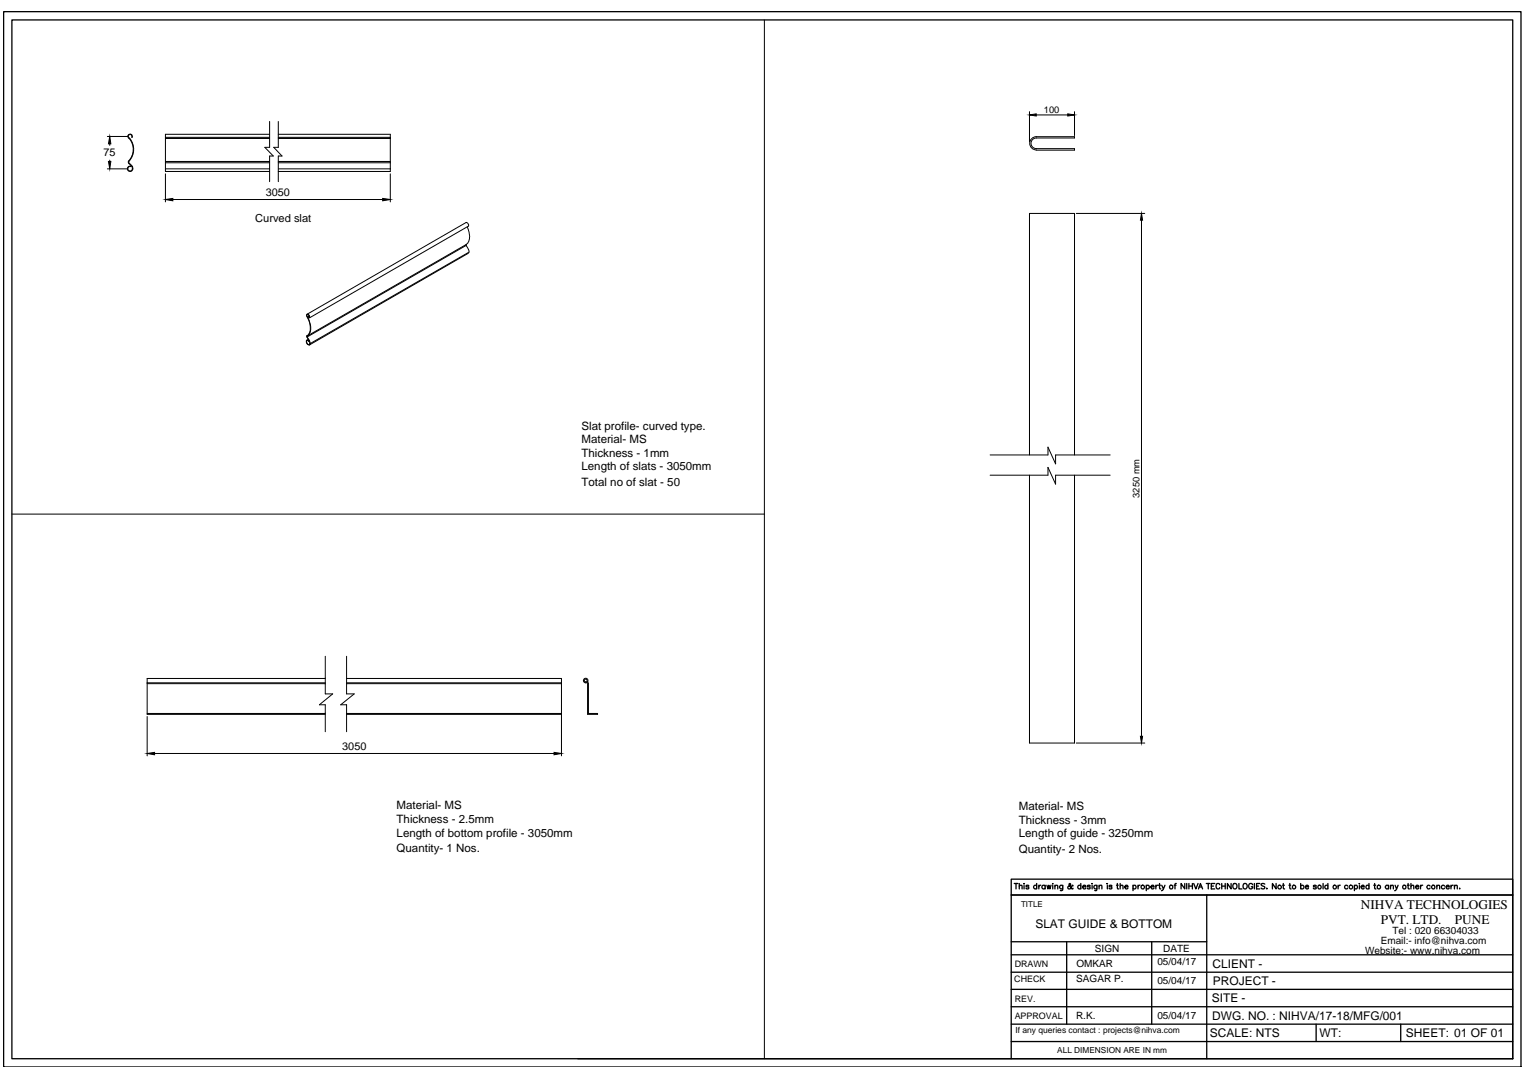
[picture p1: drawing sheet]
<svg xmlns="http://www.w3.org/2000/svg" width="297mm" height="210mm" viewBox="0 0 297 210" stroke-linecap="round" stroke-linejoin="round" font-family="sans-serif">
<!-- layer: 0 -->
<g fill="none" stroke="#000" stroke-width=".19">
<path d="M148.8 3.9v202.2M20.9 32.9h4M20.9 26.6h4M21.4 28v.3M21.4 31.2v.2M25 31.4a.79 .79 0 0 0 .6 .9l.2 .6M25.1 31.4a.87 .87 0 0 0 .6 .9l.2 .6M25.6 26.7h.1M25.7 26.7a.37 .37 0 0 0-.3-.5 .37 .37 0 0 0-.5 .3 .37 .37 0 0 0 .4 .5 3.4 3.4 0 0 1-.2 4.4M25.7 26.7a.45 .45 0 0 0-.2-.6 .45 .45 0 0 0-.6 .3 .45 .45 0 0 0 .3 .6 3.3 3.3 0 0 1-.2 4.4M25.8 32.9a.44 .44 0 0 1-.5 .4 .44 .44 0 0 1-.4-.5 .44 .44 0 0 1 .6-.3v-.1a.53 .53 0 0 0-.7 .3 .53 .53 0 0 0 .5 .7 .53 .53 0 0 0 .6-.5M32.2 31.7v1.2"/>
<path d="M32.2 32.9v.5h20.3M32.2 31.4h20.3M32.2 27h20.3M32.2 33.9v5.4M32.2 32.9h20.3M32.2 31.7h20.3M32.2 26.7h20.3M32.2 26.9h20.3M33.6 38.8h40.9M52.5 26.1h-20.3v5.6M52.5 23.7v5h-1l1.7 1.7h-.7v5M54.2 26.1h21.8v5.6"/>
<path d="M54.2 31.4h21.8M54.2 27h21.8M54.2 32.9h21.8M54.2 31.7h21.8M54.2 26.7h21.8M54.2 26.9h21.8M54.2 23.7v5h-.9l1.6 1.7h-.7v5M76 31.7v1.2M76 32.9v.5h-21.8M76 33.9v5.4M200.4 21.7v5.9M201.7 22.4h6.1"/>
<path d="M201.7 29.2a1.29 1.29 0 0 1-1.3-1.3 1.29 1.29 0 0 1 1.3-1.3h7.5v.3h-7.5a1.04 1.04 0 0 0-1 1 1.04 1.04 0 0 0 1 1h7.5v.3h-7.5M209.2 21.7v4.7M90.7 47.8l.6 .9v.4l-30.9 17.8M90.7 47.6v.2M90.7 47.6l-30.9 17.8M90.7 47.8l-30.9 17.8M91 44.2l.1 .4a2.68 2.68 0 0 1-.4 3M91.2 49.3l-31 17.9M209.5 41.6h13.3M222.2 42.9v100.5M59.8 61.2l30.9-17.9a.54 .54 0 0 1 .5 .7l-30.9 17.9M59.8 65.4v.2"/>
<path d="M59.8 65.6l.5 .8 .1 .5M59.8 61.8l.1 .1M59.8 61.8a.31 .31 0 0 1-.2-.3 .31 .31 0 0 1 .3-.3l.4 .4v.3M59.9 61.7v.1M59.9 61.9a3.1 3.1 0 0 1 0 3.4l-.2 .1v.2l.6 1.1a.29 .29 0 0 1-.2 .4 .29 .29 0 0 1-.3-.3 .27 .27 0 0 1-.2-.3 .27 .27 0 0 1 .3-.2l.2 .1M59.9 61.8l.2 .3a2.97 2.97 0 0 1-.1 3.2l-.2 .1M60 66.1l-.3 .1M60.1 66.4a.31 .31 0 0 0-.5-.1 .31 .31 0 0 0 .1 .5 .35 .35 0 0 0 .3 .4 .35 .35 0 0 0 .4-.3M60.1 66.4h.1M60.2 61.5l-.4 .3-.1-.4a.39 .39 0 0 1 .5 0 .39 .39 0 0 1 .1 .5M60.2 66.3l-.1 .1M60.2 66.4h-.1"/>
<path d="M60.2 61.7l-.3 .1M192.7 88.6h11.3v-1.5l1.5 3.2v-1.7h10.6M192.7 92.5h11.3v-1.5l1.5 3.3v-1.8h10.6M200.4 88.6v-47h8.8v47M200.4 92.5v52.2h8.8v-52.2M2.3 100.1h146.5M28.6 133h34.7M28.6 139.5v7.7M28.6 133.1h34.7M28.6 138.9h34.7M63.3 132.1h-34.7v7h34.7M63.3 127.8v7.3h1.5l-2.6 2.1h1.1v5.3"/>
<path d="M67.5 132.1h41.8v15.1M67.5 133h41.8M67.5 133.1h41.8M67.5 139.1h41.8M67.5 138.9h41.8M67.5 127.8v7.3h1.4l-2.6 2.1h1.2v5.3M114 132.8h.4l.1 .3M114 133h.2M114.2 132.9l.2 .2M114.2 132.7h.2a.44 .44 0 0 0-.3-.6 .44 .44 0 0 0-.5 .3 .44 .44 0 0 0 .4 .6M114.3 132.6l-.1-.3h-.3l-.2 .3 .3 .2M114.4 133.1v6h1.9v-.2h-1.8v-5.8"/>
<path d="M30.1 146.7h77.8M209.5 144.7h13.3"/>
</g>
<path d="M21.4 26.6l.2 1.4h-.5zM21.1 31.4h.5l-.2 1.5zM32.2 38.8l1.4-.2v.5zM74.5 38.6l1.5 .2-1.5 .3zM200.4 22.4l1.3-.2v.4zM207.8 22.2l1.4 .2-1.4 .2zM222.2 41.6l.2 1.3h-.4zM28.6 146.7l1.5-.2v.5zM107.9 146.5l1.4 .2-1.4 .3zM222 143.4h.4l-.2 1.3z" fill="#000" stroke="#000" stroke-width=".19"/>
<g fill="none" stroke="#000" stroke-width=".25">
<path d="M.7 2.3h295.4v205.5h-295.4zM2.3 3.9h292.2v202.2h-292.2zM197.4 172h.7M197.8 172v1.1M198.4 172.6l.1-.2h.4l.1 .7M198.4 172v1.1M199.3 172.1h.1M199.3 172.4v.7M200.3 172.5l-.1-.1h-.4v.2l.3 .1 .2 .2-.2 .2-.4-.2M201.8 172.5a.33 .33 0 0 0-.5 0 .33 .33 0 0 0 0 .5 .33 .33 0 0 0 .5-.1M201.8 172v1.1M202.2 172.4v.7"/>
<path d="M202.6 172.4l-.4 .3M203.4 172.5a.35 .35 0 0 0-.5 0 .35 .35 0 0 0 0 .5 .35 .35 0 0 0 .5-.1M203.4 172.4v.7M203.8 172.4l.2 .7 .2-.7 .2 .7 .2-.7M204.9 172.1h.1M204.9 172.4v.7M205.3 172.6l.2-.2h.4v.7M205.3 172.4v.7M206.9 172.4l-.1 .9-.4 .1M206.9 172.5a.35 .35 0 0 0-.6 0 .35 .35 0 0 0 0 .5 .35 .35 0 0 0 .6-.1M208.9 172.5l-.1-.1a.78 .78 0 0 1-.9 .6v-.3l.5-.4-.1-.3-.2 .2v.2l.5 .6 .2 .1 .1-.1M210.4 172.5a.33 .33 0 0 0-.5 0 .33 .33 0 0 0 0 .5 .33 .33 0 0 0 .5-.1"/>
<path d="M210.4 172v1.1M210.8 172.7h.6a.35 .35 0 0 0-.4-.3 .35 .35 0 0 0-.3 .4 .35 .35 0 0 0 .3 .3l.4-.2M212.2 172.5l-.2-.1h-.3v.1l.4 .2 .1 .3-.3 .1-.2-.2M212.5 172.1h.1M212.6 172.4v.7M213.5 172.4v.9l-.4 .1M213.5 172.5a.33 .33 0 0 0-.5 0 .33 .33 0 0 0 0 .5 .33 .33 0 0 0 .5-.1M213.9 172.6l.3-.2h.2l.1 .7M213.9 172.4v.7M215.5 172.1h.1zM215.5 172.4v.7M216.4 172.5v-.1h-.5v.2l.4 .1 .1 .2-.2 .2-.3-.2"/>
<path d="M217.3 172.4h.4M217.5 172v.9v.1l.2 .1M218 172.6l.2-.2h.4v.7M218 172v1.1M218.9 172.7h.7a.35 .35 0 0 0-.6-.2 .35 .35 0 0 0 .2 .6l.4-.2M220.5 172.5a.33 .33 0 0 1 .5 0 .33 .33 0 0 1 0 .5 .33 .33 0 0 1-.5-.1M220.5 172.4v1M221.5 172.4v.7M221.9 172.4h-.3l-.1 .3M223.1 172.5a.33 .33 0 0 1 .5 0 .33 .33 0 0 1 0 .5 .33 .33 0 0 1-.5-.1M223.1 172.4v1M224 172.7h.6a.35 .35 0 0 0-.6-.2 .35 .35 0 0 0 .3 .6l.3-.2"/>
<path d="M225 172.4v.7M225.4 172.4h-.2l-.2 .3M225.5 172.4h.4M225.7 172v.9v.1l.3 .1M226.1 172.4l.4 .7 .3-.7M226.5 173.1l-.4 .3M228.5 172.4h.4M229 172l-.2 .1-.1 .1v.9M230.6 172v1.1l-.7-1.1v1.1M231 172v1.1M231.4 172v1.1M231.4 172.5h.7"/>
<path d="M232.1 172v1.1M232.4 172l.4 1.1 .4-1.1M233.3 173.1l.4-1.1 .4 1.1M233.4 172.7h.5M234.8 172h.7M234.9 174.3v31.8M235.2 172v1.1M235.8 172.5h.4M236.5 172h-.7v1.1h.7M237.4 172.3a.37 .37 0 0 0-.4-.3 .37 .37 0 0 0-.3 .4v.3a.37 .37 0 0 0 .3 .4 .37 .37 0 0 0 .4-.3M237.8 172.5h.7M237.8 172v1.1"/>
<path d="M238.5 172v1.1M239.6 172v1.1l-.7-1.1v1.1M240.1 172.2a.45 .45 0 0 1 .5-.1 .45 .45 0 0 1 .2 .6 .4 .4 0 0 1-.4 .4 .4 .4 0 0 1-.4-.4zM241.2 172v1.1h.6M242 172.2a.49 .49 0 0 1 .8 .3 .49 .49 0 0 1-.7 .5l-.1-.3zM243.8 172.3a.39 .39 0 0 0-.4-.3 .39 .39 0 0 0-.3 .4v.3a.38 .38 0 0 0 .3 .4 .38 .38 0 0 0 .4-.4h-.2M244.2 172v1.1M244.6 172.5h.4M245.2 172h-.6v1.1h.6M246.2 172.2l-.3-.2-.4 .2v.2l.7 .4-.3 .3-.4-.2M246.6 173v.1zM248.4 172v1.1l-.7-1.1v1.1"/>
<path d="M249.7 172.4h.3M249.8 172v.9v.1l.2 .1M250.9 172.4h.3M251.1 172v.9v.1l.2 .1M253.2 172.5a.35 .35 0 0 1 .5 0 .35 .35 0 0 1 0 .5 .35 .35 0 0 1-.5-.1M253.2 172v1.1M254.1 172.7h.6a.35 .35 0 0 0-.4-.3 .35 .35 0 0 0-.3 .4 .35 .35 0 0 0 .4 .3l.3-.2M256.2 172.5l-.2-.1-.4 .1 .5 .2 .1 .2-.1 .1-.3 .1-.2-.2M257.5 172v1.1M258.5 172.5a.33 .33 0 0 0-.5 0 .33 .33 0 0 0 0 .5 .33 .33 0 0 0 .5-.1M258.5 172v1.1M260.5 172.4v.7"/>
<path d="M260.9 172.4h-.3l-.1 .3M262.3 172.5a.33 .33 0 0 0-.5 0 .33 .33 0 0 0 0 .5 .33 .33 0 0 0 .5-.1M263.6 172.5a.33 .33 0 0 1 .5 0 .33 .33 0 0 1 0 .5 .33 .33 0 0 1-.5-.1M263.6 172.4v1M264.6 172.1h.1M264.6 172.4v.7M265 172.7h.5v-.2a.33 .33 0 0 0-.5 0 .33 .33 0 0 0 .1 .5 .33 .33 0 0 0 .4-.1M266.5 172.5a.33 .33 0 0 0-.5 0 .33 .33 0 0 0 0 .5 .33 .33 0 0 0 .5-.1M266.5 172v1.1M267.4 172.4h.4M267.6 172v.9v.1l.2 .1M270.3 172.5a.35 .35 0 0 0-.5 0 .35 .35 0 0 0 0 .5 .35 .35 0 0 0 .5-.1"/>
<path d="M270.3 172.4v.7M270.7 172.6l.2-.2h.3v.7M270.7 172.4v.7M271.6 172.4l.3 .7 .2-.7M271.9 173.1l-.4 .3M273.9 172.4h.4M274.1 172v.9v.1l.2 .1M274.6 172.6l.3-.2h.3v.7M274.6 172v1.1M275.5 172.7h.7a.35 .35 0 0 0-.6-.2 .35 .35 0 0 0 .2 .6l.4-.2M276.5 172.4v.7M276.9 172.4h-.2l-.2 .3"/>
<path d="M278.4 172.5a.35 .35 0 0 0-.6 0 .35 .35 0 0 0 0 .5 .35 .35 0 0 0 .6-.1M279.7 172.6l.2-.2h.3v.7M279.7 172.4v.7M281.2 172.5a.35 .35 0 0 0-.5 0 .35 .35 0 0 0 0 .5 .35 .35 0 0 0 .5-.1M281.5 172.7h.6a.35 .35 0 0 0-.4-.3 .35 .35 0 0 0-.3 .4 .35 .35 0 0 0 .4 .3l.3-.2M282.4 172.4v.7M282.9 172.4h-.3l-.2 .3M283.1 172.6l.3-.2h.2l.1 .7M283.1 172.4v.7M284.1 173v.1zM196.8 196h97.7M196.8 192.6h97.7"/>
<path d="M196.8 189.3h97.7M196.8 185.9h97.7M196.8 183.4h38.1M196.8 199.4h97.7M207.6 183.4v16M224.2 183.4v16M256.2 199.4v3.4M272.7 199.4v3.4M112.5 206.1h182M196.8 206.1v-31.8h97.7h-97.7v-3.1h97.7v34.9M196.8 202.8h97.7"/>
<circle cx="222.4" cy="172.7" r=".35"/>
<circle cx="228" cy="172.7" r=".35"/>
<circle cx="249.1" cy="172.7" r=".36"/>
<circle cx="251.9" cy="172.7" r=".35"/>
<circle cx="256.8" cy="172.7" r=".35"/>
<circle cx="259.8" cy="172.7" r=".35"/>
<circle cx="263" cy="172.7" r=".36"/>
<circle cx="268.4" cy="172.7" r=".35"/>
<circle cx="273.4" cy="172.7" r=".35"/>
<circle cx="279" cy="172.7" r=".35"/>
</g>
<g font-size="2.6">
<text x="264.9" y="177">NIHVA TECHNOLOGIES</text>
<text x="268.8" y="179.9">PVT. LTD.</text>
<text x="283.2" y="179.9">PUNE</text>
</g>
<g font-size="2.3">
<text x="201.5" y="180.7">SLAT GUIDE &amp; BOTTOM</text>
<text x="236" y="188.5">CLIENT -</text>
<text x="236.1" y="191.8">PROJECT -</text>
<text x="235.9" y="195.2">SITE -</text>
<text x="235.5" y="201.9">SCALE: NTS</text>
<text x="236" y="198.5">DWG. NO. : NIHVA/17-18/MFG/001</text>
<text x="256.9" y="201.9">WT:</text>
<text x="273.7" y="201.9">SHEET: 01 OF 01</text>
</g>
<g font-size="2.2">
<text x="49.7" y="43.3">Curved slat</text>
<text x="113.2" y="83.7">Slat profile- curved type.</text>
<text x="113.2" y="89">Thickness - 1mm</text>
<text x="113.2" y="86.3">Material- MS</text>
<text x="113.2" y="91.6">Length of slats - 3050mm</text>
<text x="113.2" y="94.6">Total no of slat - 50</text>
<text x="77.2" y="160.3">Thickness - 2.5mm</text>
<text x="77.2" y="157.6">Material- MS</text>
<text x="198.3" y="160.5">Thickness - 3mm</text>
<text x="198.3" y="157.7">Material- MS</text>
<text x="77.2" y="162.9">Length of bottom profile - 3050mm</text>
<text x="77.2" y="165.9">Quantity- 1 Nos.</text>
<text x="198.3" y="163">Length of guide - 3250mm</text>
<text x="198.3" y="166">Quantity- 2 Nos.</text>
</g>
<g font-size="2.1">
<text x="20.1" y="30.5">75</text>
<text x="51.7" y="38.2">3050</text>
<text x="66.6" y="146">3050</text>
</g>
<g font-size="1.9">
<text x="213.1" y="185.4">SIGN</text>
<text x="226.4" y="185.4">DATE</text>
<text x="265.7" y="185.7">Website:- www.nihva.com</text>
<text x="268.8" y="183.8">Email:- info@nihva.com</text>
<text x="271" y="181.9">Tel : 020 66304033</text>
<text x="209.5" y="191.3">SAGAR P.</text>
<text x="209.5" y="188.4">OMKAR</text>
<text x="225.3" y="187.9">05/04/17</text>
<text x="225.3" y="191.5">05/04/17</text>
<text x="209.5" y="198.4">R.K.</text>
<text x="225.3" y="198.3">05/04/17</text>
</g>
<g font-size="1.8">
<text x="203.2" y="22">100</text>
<text x="221.8" y="96.9" transform="rotate(-90 221.8 96.9)">3250 mm</text>
</g>
<g font-size="1.7">
<text x="197.4" y="191.3">CHECK</text>
<text x="197.5" y="188.3">DRAWN</text>
<text x="197.5" y="195.1">REV.</text>
<text x="197.5" y="198.4">APPROVAL</text>
<text x="197.6" y="201.1">If any queries contact : projects@nihva.com</text>
</g>
<g font-size="1.6">
<text x="198.7" y="176.6">TITLE</text>
<text x="205.8" y="205">ALL DIMENSION ARE IN mm</text>
</g>
</svg>
